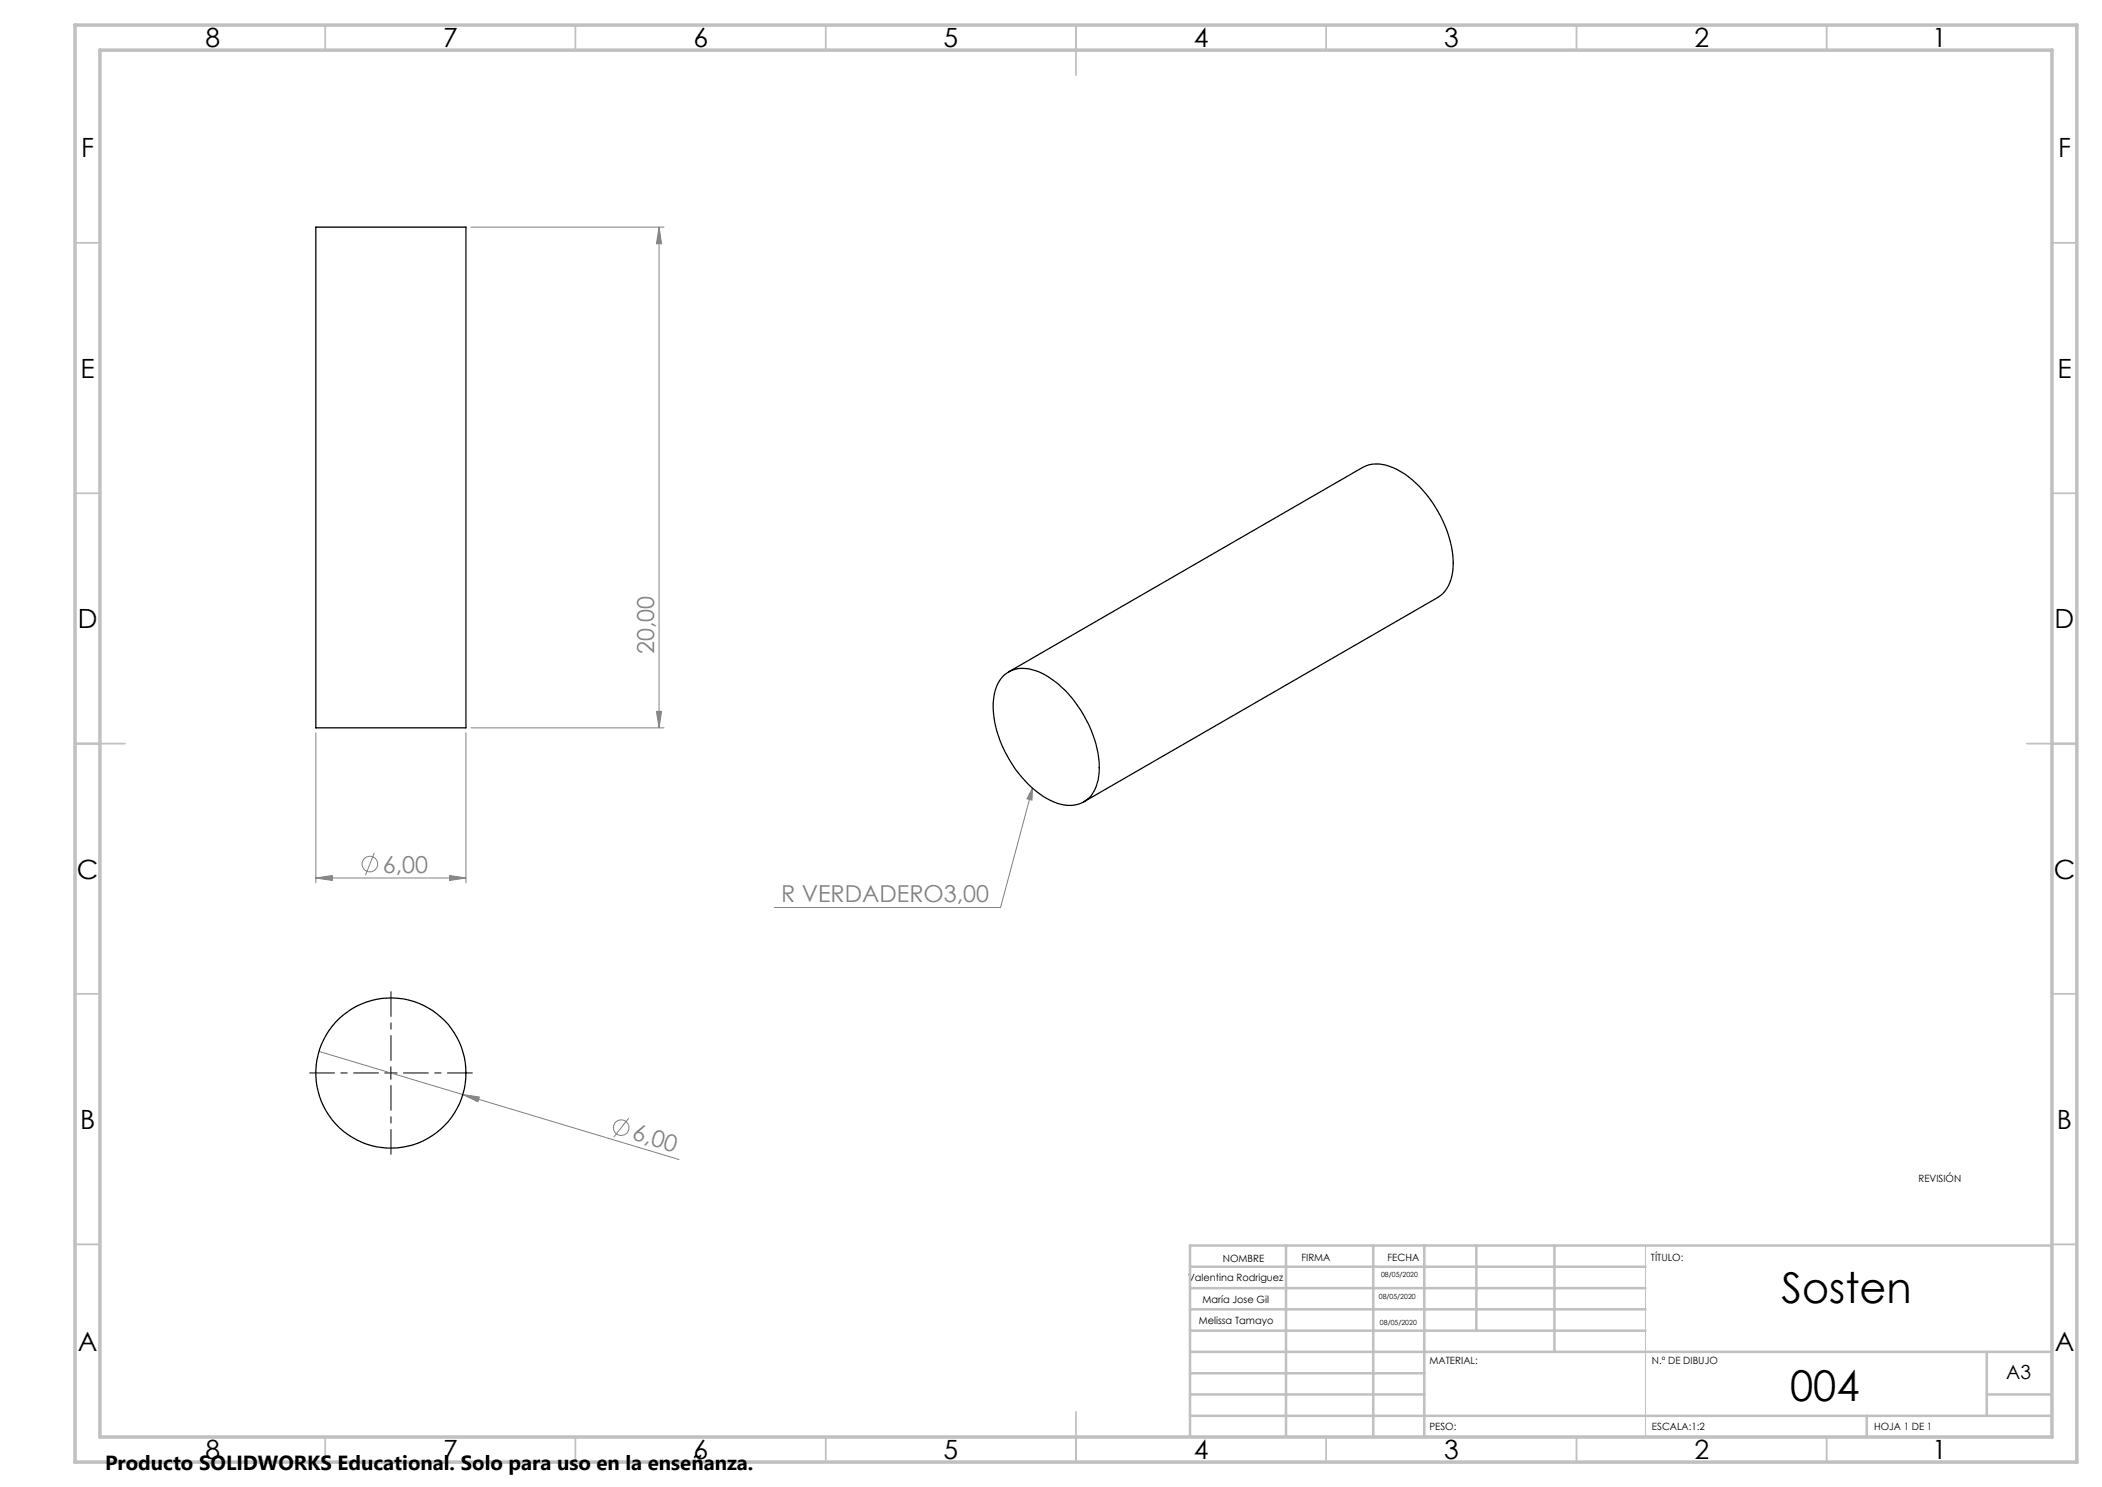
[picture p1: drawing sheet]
<svg xmlns="http://www.w3.org/2000/svg" width="420mm" height="297mm" viewBox="0 0 420 297" stroke-linecap="round" stroke-linejoin="round" font-family="sans-serif">
<g fill="none" stroke="#808080" stroke-width=".2">
<path d="M94.1 45.4h38.6M131.7 45.4l.5 3.3h-1zM131.7 45.4v100M63.1 146.4v30M93.1 146.4v30M94.1 145.4h38.6M131.2 142.1h1l-.5 3.3zM206.3 157.4l-.1 2.4-1-.2zM206.3 157.4l-6.4 23.9h-45.2M63.1 175.4l3.3-.5v1zM63.1 175.4h30M74.8 170.4l-1.8 4.4"/>
<path d="M89.8 174.9l3.3 .5-3.3 .5zM63.7 210l28.8 8.6M92.5 218.6l3.3 .5-.3 1zM92.5 218.6l43.2 13M125.6 223.3l-3 3.8"/>
<circle cx="73.9" cy="172.6" r="1.56"/>
<circle cx="124.1" cy="225.2" r="1.56"/>
</g>
<path d="M75.6 214.3h-13.7M78.1 211.8v-13.7M78.1 216.8v13.8M80.6 214.3h13.8" fill="none" stroke="#000" stroke-width=".2" stroke-dasharray="15.2 1.3 1.3 1.3" stroke-dashoffset="10.3"/>
<path d="M76.9 214.3h2.4M78.1 213.1v2.5" fill="none" stroke="#000" stroke-width=".2"/>
<path d="M328.8 248.8v38.2" fill="none" stroke="#c0c0c0" stroke-width=".2"/>
<g fill="none" stroke="#c0c0c0" stroke-width=".35">
<path d="M65 5v5M115 5v5M165 5v5M215 5v10M265 5v5M315 5v5M365 5v5M15 48.5h5M410 48.5h5M15 98.5h5M410 98.5h5M15 148.5h10"/>
<path d="M405 148.5h10M15 198.5h5M410 198.5h5M15 248.5h5M410 248.5h5M65 287v5M115 287v5M165 287v5M215 282v10M265 287v5M315 287v5M365 287v5"/>
</g>
<g fill="none" stroke="#c0c0c0" stroke-width=".5">
<path d="M237.8 257.3h91M237.8 253h91M257 248.8v38.2M274.4 248.8v38.2M284.6 248.8v38.2M295 248.8v17M310.6 248.8v21.2M410 248.8h-172.2v38.2M237.8 265.8h91M237.8 261.5h91M237.8 278.5h46.8M237.8 274.3h46.8"/>
<path d="M237.8 270h172.2M397 278.5h13M397 270v12.8M237.8 282.8h172.2M373 282.8v4.2"/>
</g>
<path d="M15 5h400v287h-400zM20 10h390v277h-390z" fill="none" stroke="#c0c0c0" stroke-width=".7"/>
<g fill="#808080">
<path d="M206.3 157.4l-.1 2.4-1-.2z"/>
<path d="M92.5 218.6l3.3 .5-.3 1z"/>
<path d="M89.8 174.9l3.3 .5-3.3 .5zM63.1 175.4l3.3-.5v1z"/>
<path d="M131.2 142.1h1l-.5 3.3zM131.7 45.4l.5 3.3h-1z"/>
</g>
<g fill="none" stroke="#000" stroke-width=".25">
<path d="M63.1 45.4h30v100h-30zM200.3 135.2a6 6 0 0 1 6.7-1.2 20.3 20.3 0 0 1 10.1 9.9 19.3 19.3 0 0 1 2.3 11.8 5.8 5.8 0 0 1-7.9 4.8 19.4 19.4 0 0 1-10.3-9.6 18.6 18.6 0 0 1-2.4-12.6l.4-1.4zM201.5 134.2l70.7-40.8a7 7 0 0 1 7 .4 23.5 23.5 0 0 1 11.1 16.9 9.6 9.6 0 0 1-2 7.9l-1 .7-70.8 40.9"/>
<circle cx="78.1" cy="214.3" r="15"/>
</g>
<g font-size="8.5">
<text x="356" y="260.3">Sosten</text>
<text x="357.7" y="279.7">004</text>
</g>
<g font-size="5.3">
<text x="41" y="9.5">8</text>
<text x="88.5" y="9.5">7</text>
<text x="138.5" y="9.5">6</text>
<text x="188.5" y="9.5">5</text>
<text x="238.5" y="9.5">4</text>
<text x="288.5" y="9.5">3</text>
<text x="338.5" y="9.5">2</text>
<text x="386" y="9.5">1</text>
<text x="16.2" y="31.3">F</text>
<text x="411.2" y="31.3">F</text>
<text x="16.1" y="75.5">E</text>
<text x="411.1" y="75.5">E</text>
<text x="15.5" y="125.5">D</text>
<text x="410.5" y="125.5">D</text>
<text x="15.4" y="175.5">C</text>
<text x="410.4" y="175.5">C</text>
<text x="16" y="225.5">B</text>
<text x="411" y="225.5">B</text>
<text x="15.5" y="269.8">A</text>
<text x="410.5" y="269.8">A</text>
<text x="41" y="291.5">8</text>
<text x="88.5" y="291.5">7</text>
<text x="138.5" y="291.5">6</text>
<text x="188.5" y="291.5">5</text>
<text x="238.5" y="291.5">4</text>
<text x="288.5" y="291.5">3</text>
<text x="338.5" y="291.5">2</text>
<text x="386" y="291.5">1</text>
</g>
<g font-size="4.7" fill="#808080">
<text x="130.7" y="130.6" transform="rotate(-90 130.7 130.6)">20,00</text>
<text x="76.5" y="174.3">6,00</text>
<text x="156.1" y="180.2">R VERDADERO3,00</text>
<text x="126.1" y="227.6" transform="rotate(17 126.1 227.6)">6,00</text>
</g>
<text font-size="4.1" x="21" y="293.7">Producto SOLIDWORKS Educational. Solo para uso en la enseñanza.</text>
<text font-size="3.9" x="400.9" y="275.5">A3</text>
<g font-size="2">
<text x="383.3" y="236.2">REVISIÓN</text>
<text x="244.3" y="252">NOMBRE</text>
<text x="260" y="251.9">FIRMA</text>
<text x="277.2" y="251.9">FECHA</text>
<text x="329.9" y="251.9">TÍTULO:</text>
<text x="237.4" y="255.9">Valentina Rodriguez</text>
<text x="240.3" y="260.3">María Jose Gil</text>
<text x="239.5" y="264.4">Melissa Tamayo</text>
<text x="285.6" y="272.5">MATERIAL:</text>
<text x="330.1" y="272.5">N.º DE DIBUJO</text>
<text x="285.6" y="285.5">PESO:</text>
<text x="330.1" y="285.6">ESCALA:1:2</text>
<text x="374.5" y="285.6">HOJA 1 DE 1</text>
</g>
<g font-size="1.4">
<text x="276" y="255">08/05/2020</text>
<text x="275.5" y="259.5">08/05/2020</text>
<text x="275.7" y="264.6">08/05/2020</text>
</g>
</svg>
